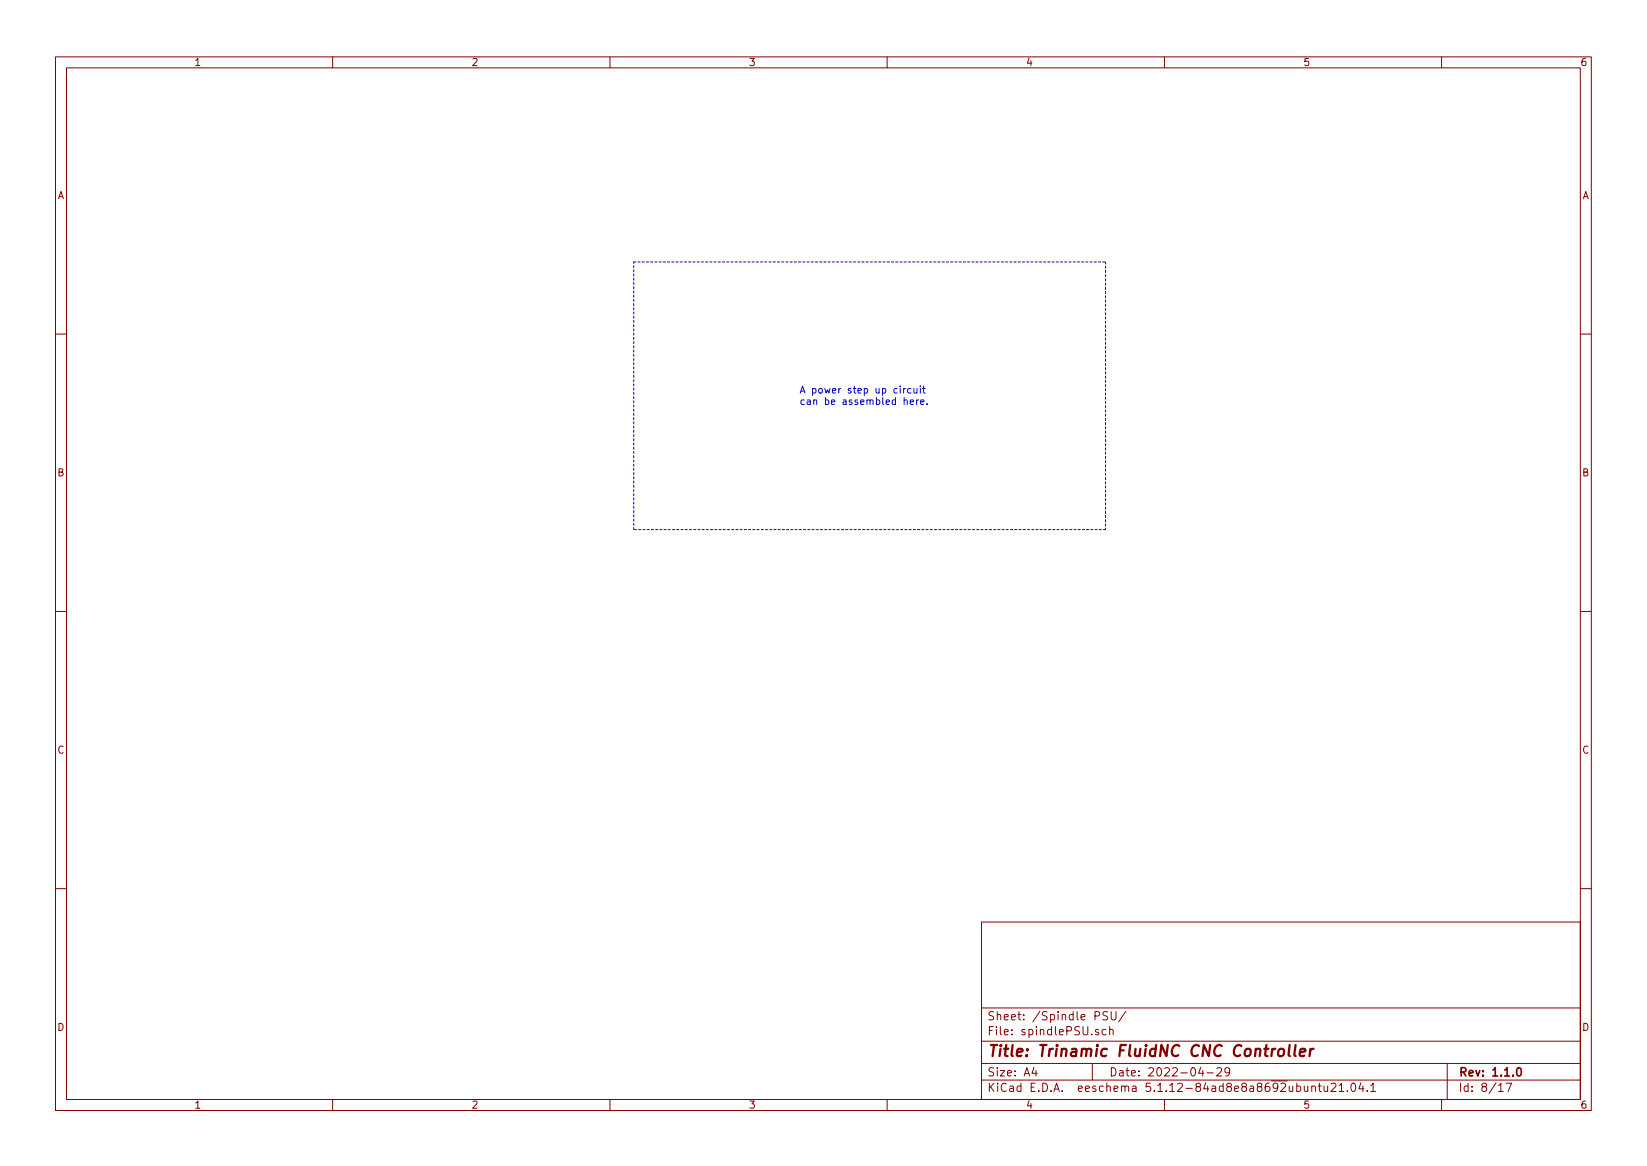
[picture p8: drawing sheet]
<svg xmlns="http://www.w3.org/2000/svg" width="297mm" height="210mm" viewBox="0 0 297 210" stroke-linecap="round" stroke-linejoin="round" font-family="sans-serif">
<g fill="none" stroke="#840000" stroke-width=".18">
<path d="M10 10.3h277v189.9h-277zM12 12.2h273v186.1h-273zM60 10.3v1.9M110 10.3v1.9M160 10.3v1.9M210 10.3v1.9M260 10.3v1.9M10 60.2h2M285 60.2h2M10 110.3h2M285 110.3h2M10 160.2h2"/>
<path d="M177 166.3h108v32h-108zM285 160.2h2M60 198.3v1.9M110 198.3v1.9M160 198.3v1.9M177 194.8h108M177 191.8h108M177 187.8h108M177 181.8h108M186.5 192.5l-.4 1h1M186.8 193v1M197 191.8v3"/>
<path d="M198.1 185.7l-.3-.1-.2 .2v.2l.5 .2v.3h-.5M199.5 185.7l-.4-.1-.3 .3v.6l.3 .1 .4-.1M199.8 182.5l-.6-.1-.3 .3 .1 .3 .7 .4v.4l-.2 .1-.6-.1M200.1 185.7l.2-.1 .4 .1 .1 .9M200.1 185.1v1.5M200.4 182.4v1.2l.3 .3h.3l.3-.3v-1.2M203 182.3l-1.2 2M210 198.3v1.9M216.6 192.5l-.4 1h.9M216.9 193v1M217.7 193.5h1.1M219.5 192.7l.2-.2h.3l.3 .2v.3v.2l-.9 .8h.9"/>
<path d="M221.8 193.2l-.3 .3h-.3l-.3-.3v-.4l.2-.2 .4-.1 .2 .2a1.13 1.13 0 0 1-.2 1.2l-.4 .1M235.2 195.8l.1 .9 .4 .1 .2-.1M235.9 195.8v1M236.6 196l.1-.1a.37 .37 0 0 1 .5 .1v.8M236.6 195.8v1M237.7 195.8h.6M237.9 195.3v1.3l.4 .2M238.8 195.8v.8a.39 .39 0 0 0 .6 .1M239.4 195.8v1M240.1 195.5l.2-.2h.3l.3 .2v.3l-.9 1h.9M241.5 195.8l.4-.5v1.5M241.5 196.8h.9"/>
<path d="M243 196.7v.1M243.8 195.5l.3-.2a.94 .94 0 0 1 0 1.5 .79 .79 0 0 1-.3-1.3zM245.4 195.2l-.3 1.1h.9M245.8 195.8v1M246.6 196.7v.1M247.2 195.8l.4-.5v1.5M247.2 196.8h.9M260 198.3v1.9M261 191.8v6.5M270.3 195.8l.4-.5v1.5M270.3 196.8h.8M271.6 195.3h1l-.6 1.5"/>
</g>
<path d="M273.7 192.6l.3-.1a.94 .94 0 0 1 0 1.5h-.1a1 1 0 0 1-.2-1.4z" fill="none" stroke="#840000" stroke-width=".3"/>
<path d="M230.7 189.3a.51 .51 0 0 1 .5-.2 .51 .51 0 0 1 .4 .4l-.1 .6a.56 .56 0 0 1-.5 .4 .56 .56 0 0 1-.5-.4zM232.6 188.4l-.2 1.8 .2 .2M233.7 188.4l-.3 1.8 .3 .2M234.4 189.8l1-.2v-.4l-.6-.1-.3 .3v.9l.1 .1 .6-.1M236.3 189.1l-.1 1.3M236.9 189.1a.54 .54 0 0 0-.6 .4" fill="none" stroke="#840000" stroke-width=".41"/>
<path d="M114.3 47.2h85.1M199.4 47.2v48.3M114.3 95.5v-48.3M199.4 95.5h-85.1" fill="none" stroke="#0000c2" stroke-width=".18" stroke-dasharray=".4 .4"/>
<g fill="none" stroke="#0000c2" stroke-width=".18">
<path d="M163 70v.9M163.1 72.2l.2-.1 .3 .1v.7M163.3 70l-.2 .1-.1 .2M164.2 72.5l.6-.1-.1-.2-.4-.1-.1 .2v.6h.5M164.3 70.1l-.4-.1-.2 .3 .1 .5h.5M164.8 70l.1 .8 .3 .1 .2-.1M165.3 72.1v.8M165.4 70v.9M165.7 72.1l-.4 .2M166 69.6v.1M166 70v.9M166 72.5l.6-.1v-.2l-.4-.1-.2 .2 .1 .6h.5"/>
<path d="M166.4 70h.5M166.6 69.6v1.1l.3 .2M167.2 72.8v.1"/>
</g>
<text font-size="2.8" fill="#840000" x="178" y="190.5">Title: Trinamic FluidNC CNC Controller</text>
<g font-size="2.1" fill="#840000">
<text x="178" y="184">Sheet: /Spindle PSU/</text>
<text x="178" y="186.7">File: spindlePSU.sch</text>
<text x="178" y="196.9">KiCad E.D.A. eeschema 5.1.12-84ad8e8a8692ubuntu21.04.1</text>
<text x="178" y="194.1">Size: A4</text>
<text x="200" y="194.1">Date: 2022-04-29</text>
<text x="263" y="194.1">Rev: 1.1.0</text>
<text x="263" y="196.9">Id: 8/17</text>
</g>
<g font-size="1.8" fill="#840000">
<text x="35" y="11.9">1</text>
<text x="85" y="11.9">2</text>
<text x="135" y="11.9">3</text>
<text x="185" y="11.9">4</text>
<text x="235" y="11.9">5</text>
<text x="285" y="11.9">6</text>
<text x="10.4" y="35.9">A</text>
<text x="285.4" y="35.9">A</text>
<text x="10.4" y="85.9">B</text>
<text x="285.4" y="85.9">B</text>
<text x="10.4" y="135.9">C</text>
<text x="285.4" y="135.9">C</text>
<text x="10.4" y="185.9">D</text>
<text x="285.4" y="185.9">D</text>
<text x="35" y="199.9">1</text>
<text x="85" y="199.9">2</text>
<text x="135" y="199.9">3</text>
<text x="185" y="199.9">4</text>
<text x="235" y="199.9">5</text>
<text x="285" y="199.9">6</text>
</g>
<g font-size="1.8" fill="#0000c2">
<text x="144.1" y="71">A power step up circuit</text>
<text x="144.1" y="73">can be assembled here.</text>
</g>
</svg>
